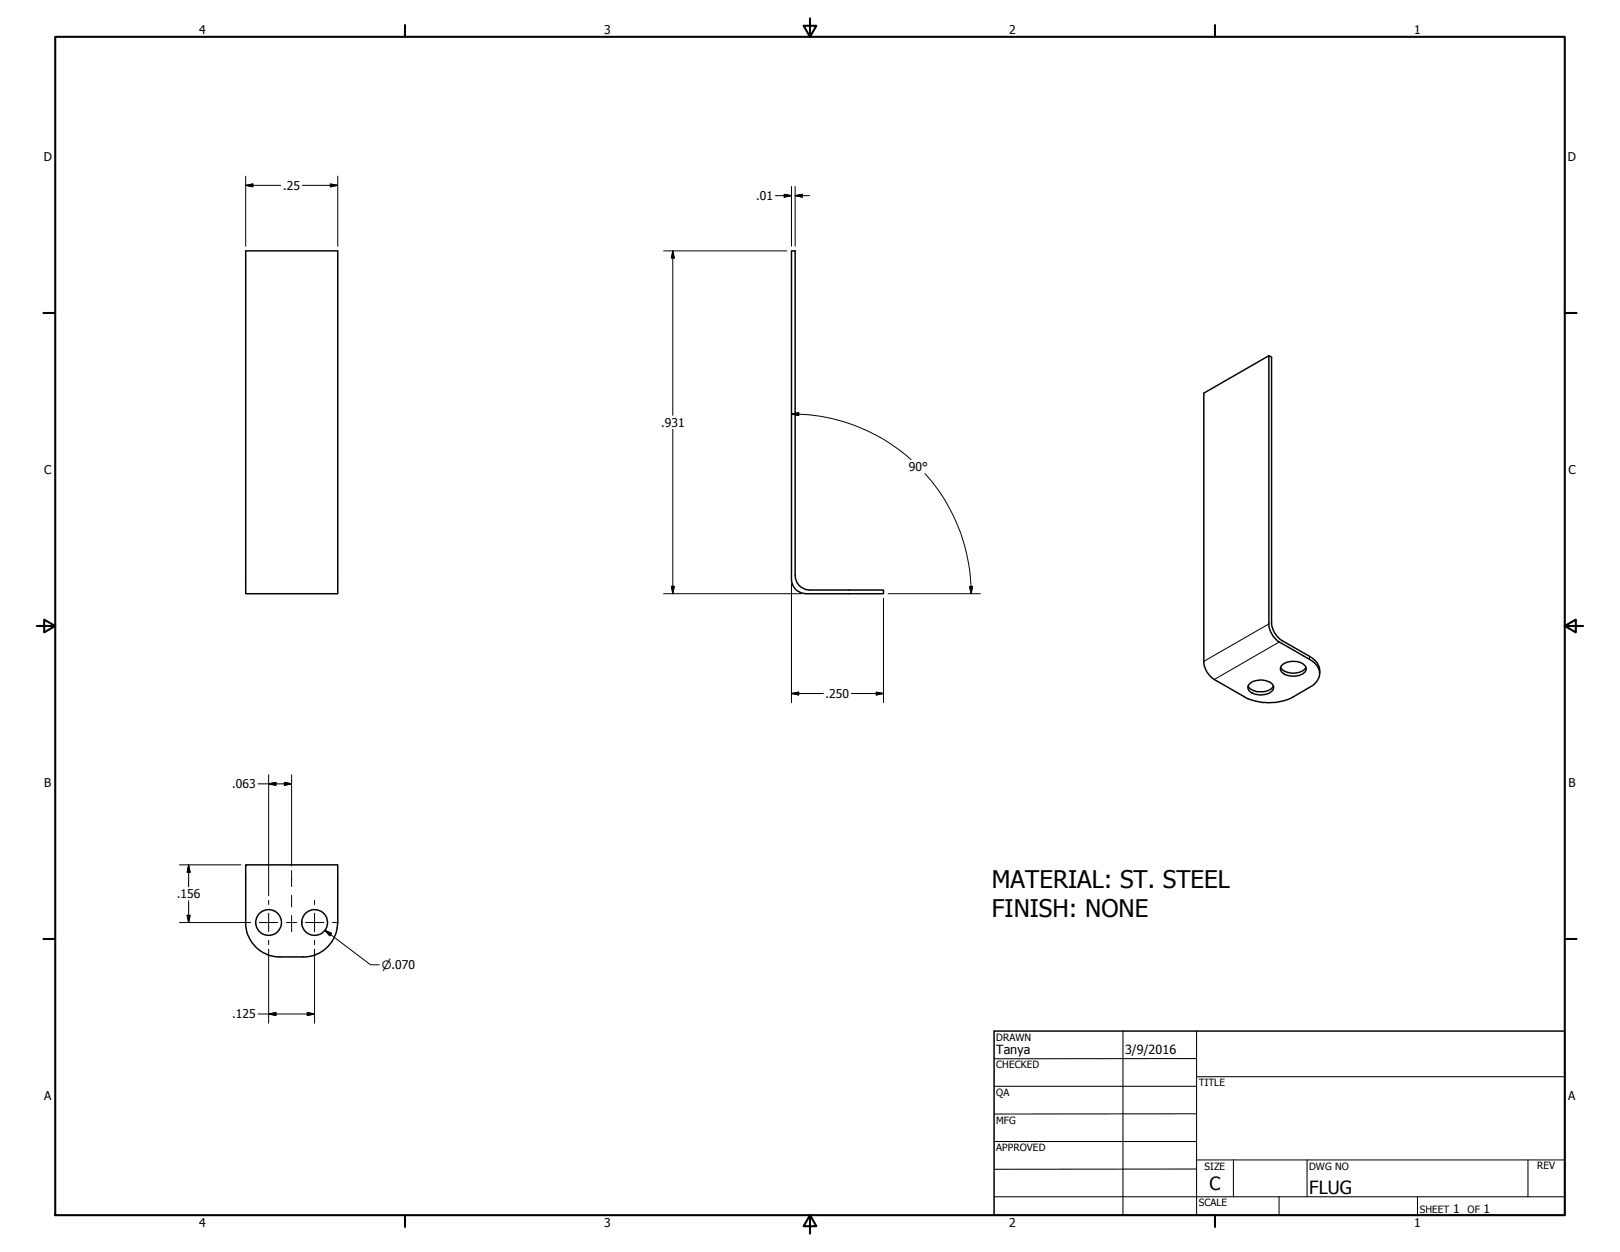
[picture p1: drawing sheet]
<svg xmlns="http://www.w3.org/2000/svg" width="279mm" height="216mm" viewBox="0 0 279 216" stroke-linecap="round" stroke-linejoin="round" font-family="sans-serif">
<g fill="none" stroke="#000" stroke-width=".25">
<path d="M42.4 43.3h15.9v59.1h-15.9zM136.5 43.3h.6v55.9a2.52 2.52 0 0 0 2.6 2.5h12.7v.7h-13.4a2.52 2.52 0 0 1-2.5-2.6zM218.8 61.3l-11.2 6.5v46.5a3.9 3.9 0 0 0 1.8 2.9l5.2 3a9.2 9.2 0 0 0 8.5 0l2.7-1.7a2.49 2.49 0 0 0 1.3-3.8l-1.3-1-5.2-3a4 4 0 0 1-1.8-3.1v-46.3l.5 .3v45.9a3.9 3.9 0 0 0 1.8 2.9l4.7 2.8a2.93 2.93 0 0 1 1.8 2.9M215.3 118.3a2.62 2.62 0 0 0 2.9 1 1.95 1.95 0 0 0 1.4-1M215.5 118a2.99 2.99 0 0 1 4.1 .2 1.17 1.17 0 0 1-1.1 1.5 2.78 2.78 0 0 1-3.2-.9l-.1-.4zM220.9 115.1a2.76 2.76 0 0 0 3.1 .9 1.57 1.57 0 0 0 1.2-.9M221.1 114.7a3.1 3.1 0 0 1 4.1 .2 1.15 1.15 0 0 1-1.1 1.6 2.95 2.95 0 0 1-3.1-.8l-.1-.6zM42.4 149.1h15.9v10a5.9 5.9 0 0 1-6 5.9h-4a5.9 5.9 0 0 1-5.9-5.9zM171.4 177.8h98.5v31.7h-98.5z"/>
<circle cx="46.3" cy="159.1" r="2.24"/>
<circle cx="54.3" cy="159.1" r="2.23"/>
</g>
<g fill="none" stroke="#000" stroke-width=".18">
<path d="M218.8 107.6l-11.2 6.4M220.6 110.7l-11.2 6.5M225.8 113.2v.5M193.7 177.8v31.7M206.4 177.8v31.7M171.4 187.3h35M171.4 196.8h35M206.4 185.7h63.5M206.4 182.5l-35 .1M206.4 192.1h-35M171.4 206.4h98.5M206.4 201.6h-35"/>
<path d="M206.4 200h63.5M212.7 200v6.4M220.6 206.4v3.1M225.4 200v6.4M244.5 206.4v3.1M263.5 200v6.4"/>
</g>
<g fill="none" stroke="#000" stroke-width=".36">
<path d="M9.5 6.3h260.4v203.2h-260.4zM69.8 4.3v2M139.7 3.2v3.1l-1.1-1.9h2.2l-1.1 1.9M209.5 4.3v2M7.5 54h2M269.9 54h2M6.3 107.9h3.2l-1.9-1.1v2.3l1.9-1.2M269.9 107.9l1.9 1.2v-2.3l-1.9 1.1h3.1M7.5 161.9h2M269.9 161.9h2M69.8 209.5v2.1M139.7 209.5l1.1 2h-2.2l1.1-2v3.2"/>
<path d="M209.5 209.5v2.1"/>
</g>
<g fill="none" stroke="#000" stroke-width=".17">
<path d="M42.4 32l1.2-.3v.5zM42.4 32h6M42.4 30.4v12.1M52.2 32h6.1M57 31.7l1.3 .3-1.3 .2zM58.3 30.4v12.1M135.3 33.5l1.2 .2-1.2 .3zM136.5 33.7h-2.8M136.5 32.2v10.3M137.1 32.2v10.3M137.1 33.7l1.3-.2v.5zM137.1 33.7h2.5"/>
<path d="M114.4 43.3h21.3M116 43.3v28.3M116 43.3l.3 1.2h-.5zM116 74v28.4M136.5 71.4l1.3-.2v.5zM136.5 71.4a30.9 30.9 0 0 1 20.6 7.9M159.5 81.7a31 31 0 0 1 8 20.7M114.4 102.4h23.9M115.8 101.1h.5l-.3 1.3zM136.5 100.6v20.6M136.5 119.6l1.3-.2v.4zM136.5 119.6h5.5"/>
<path d="M146.9 119.6h5.5M151.1 119.4l1.3 .2-1.3 .2zM152.4 103.2v18M153.2 102.4h15.9M167.2 101.1h.5l-.2 1.3zM44.5 135.2h5.8M46.3 133.6v20.9M46.3 135.2l1.3-.3v.5zM49 134.9l1.3 .3-1.3 .2zM50.3 133.6v15.7M30.9 149.1h10.7M32.3 157.8h.5l-.3 1.3z"/>
<path d="M32.5 149.1v3.8M32.5 155.3v3.8M32.5 149.1l.3 1.3h-.5zM43.2 159.1h-12.3M44.7 159.1h3.2M46.3 155.3v.7M46.3 157.5v3.2M49.4 159.1h.7M50.3 150.1v2.8M50.3 154.4v2M50.3 157.9v2.8M50.4 159.1h.8"/>
<path d="M52.7 159.1h3.2M54.3 155.3v.7M54.3 157.5v3.2M57.4 159.1h.7M44.5 174.9h9.8M46.3 162.2v.7M46.3 174.9l1.3-.3v.5zM46.3 163.7v12.7M53 174.6l1.3 .3-1.3 .2zM54.3 162.2v.7M54.3 163.7v12.7M56 160.4l1.2 .6-.3 .4z"/>
<path d="M56 160.4l7.9 6h1.5"/>
</g>
<g fill="#000" stroke="#000" stroke-width=".17">
<path d="M42.4 32l1.2-.3v.5zM57 31.7l1.3 .3-1.3 .2zM135.3 33.5l1.2 .2-1.2 .3zM137.1 33.7l1.3-.2v.5zM116 43.3l.3 1.2h-.5zM136.5 71.4l1.3-.2v.5zM115.8 101.1h.5l-.3 1.3zM136.5 119.6l1.3-.2v.4zM151.1 119.4l1.3 .2-1.3 .2zM167.2 101.1h.5l-.2 1.3zM46.3 135.2l1.3-.3v.5zM49 134.9l1.3 .3-1.3 .2z"/>
<path d="M32.3 157.8h.5l-.3 1.3zM32.5 149.1l.3 1.3h-.5zM46.3 174.9l1.3-.3v.5zM53 174.6l1.3 .3-1.3 .2zM56 160.4l1.2 .6-.3 .4z"/>
</g>
<g font-size="4.2">
<text x="171.1" y="153.1">MATERIAL: ST. STEEL</text>
<text x="171.1" y="158.1">FINISH: NONE</text>
</g>
<g font-size="3.1">
<text x="208.6" y="205.3">C</text>
<text x="225.8" y="206">FLUG</text>
</g>
<g font-size="2.2">
<text x="171.8" y="181.7">Tanya</text>
<text x="194.1" y="181.8">3/9/2016</text>
</g>
<g font-size="2.1">
<text x="34.4" y="5.9">4</text>
<text x="104.2" y="5.9">3</text>
<text x="174" y="5.9">2</text>
<text x="243.9" y="5.9">1</text>
<text x="7.6" y="27.8">D</text>
<text x="270.4" y="27.8">D</text>
<text x="48.9" y="32.7">.25</text>
<text x="130.4" y="34.5">.01</text>
<text x="114" y="73.6">.931</text>
<text x="7.6" y="81.7">C</text>
<text x="156.8" y="81.2">90°</text>
<text x="270.5" y="81.7">C</text>
<text x="142.4" y="120.4">.250</text>
<text x="7.6" y="135.7">B</text>
<text x="40" y="135.9">.063</text>
<text x="270.5" y="135.7">B</text>
<text x="30.5" y="154.9">.156</text>
<text x="40" y="175.6">.125</text>
<text x="7.6" y="189.7">A</text>
<text x="270.5" y="189.7">A</text>
<text x="250.6" y="209.1">1</text>
<text x="255.9" y="209.1">1</text>
<text x="34.4" y="211.6">4</text>
<text x="104.2" y="211.6">3</text>
<text x="174" y="211.6">2</text>
<text x="243.9" y="211.6">1</text>
</g>
<text font-size="2" x="65.8" y="167.1">⌀.070</text>
<g font-size="1.7">
<text x="171.8" y="179.5">DRAWN</text>
<text x="171.8" y="184.2">CHECKED</text>
<text x="171.8" y="189">QA</text>
<text x="206.7" y="187.3">TITLE</text>
<text x="171.8" y="193.8">MFG</text>
<text x="171.8" y="198.5">APPROVED</text>
<text x="207.8" y="201.7">SIZE</text>
<text x="225.8" y="201.7">DWG NO</text>
<text x="265.1" y="201.7">REV</text>
<text x="206.8" y="208">SCALE</text>
<text x="244.9" y="209.1">SHEET</text>
<text x="253.1" y="209.1">OF</text>
</g>
</svg>
